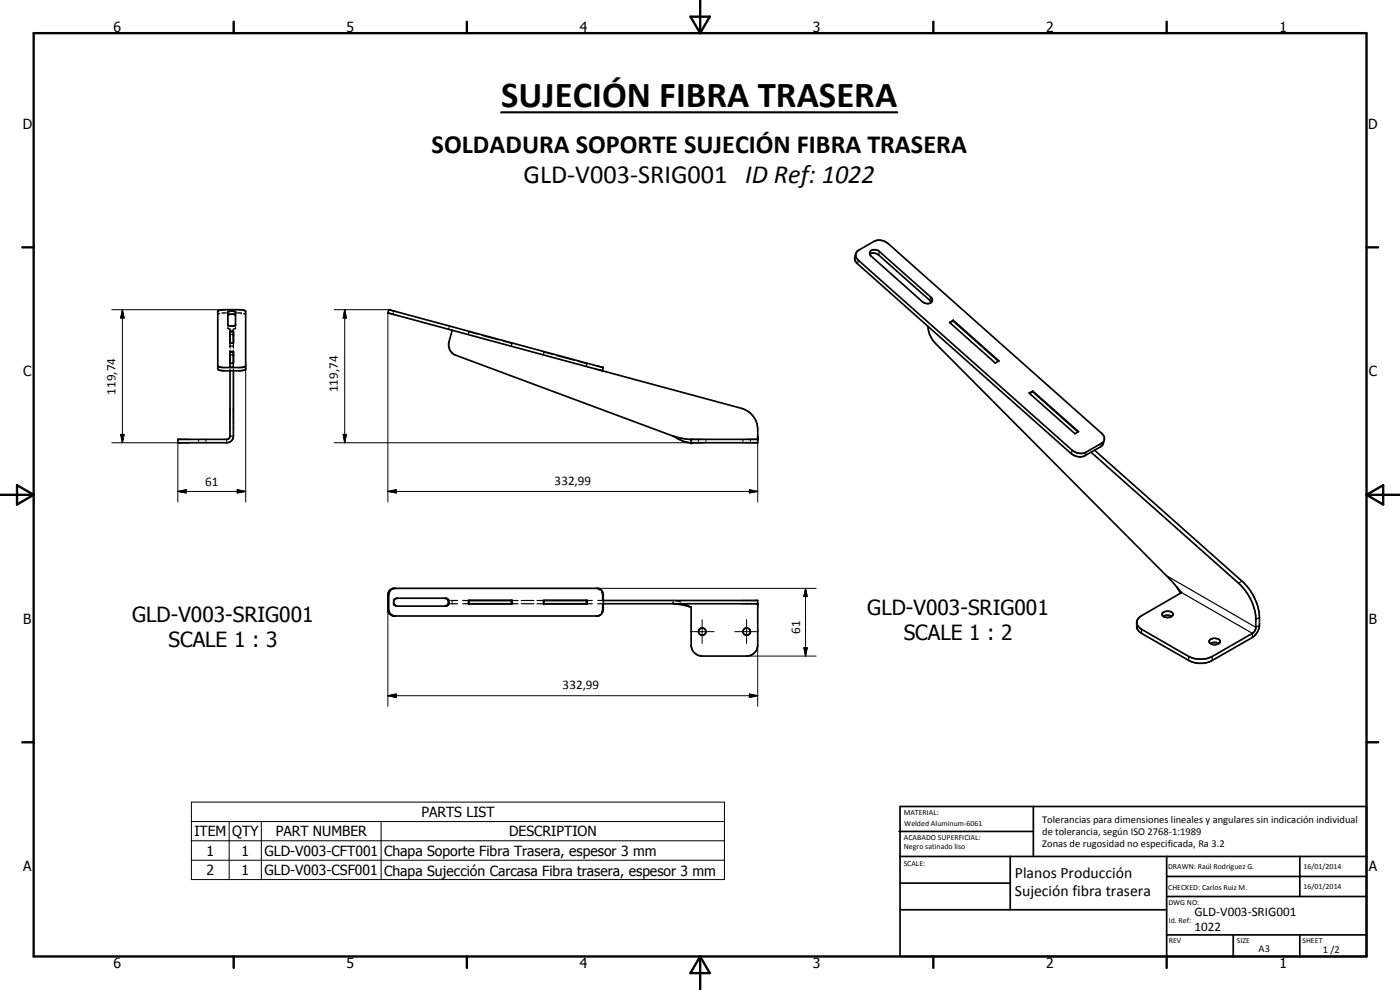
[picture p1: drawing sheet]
<svg xmlns="http://www.w3.org/2000/svg" width="420mm" height="297mm" viewBox="0 0 420 297" stroke-linecap="round" stroke-linejoin="round" font-family="sans-serif">
<g fill="none" stroke="#000" stroke-width=".35">
<path d="M257.6 78.1l-.3 1M263.9 75.5l-.2 1M65.9 94l-.5 .4M66.7 93.9h2.1M68.4 97.5v.3M68.4 98.2v.4l.7 .2M69 99.4v.2M69.4 99.1l-.4 .1M69.7 99.1l.4 .1M70.1 99.4v.2M70.3 93.9h2.1M70.7 97.5v.3"/>
<path d="M70.7 98.2v.4l-.7 .2M73.1 94l.6 .4M117.9 94v.3M118.1 93.3v.3M134.7 98.5l-.1 .3M134.9 97.8l-.1 .4M140.7 99.6l2.6 .7M140.7 99.4v.5M279.3 89.1l-.3 1M69 102.9v.4M69 103.5v.9M69 105.1v.6"/>
<path d="M69 109v.4M69 109.6v.8M69 110.8v.5M69 103h.4M69 103.9h.4M69 100.4h.4M69 109.1h.4M69 109.9h.4M69 106.5h.4M69.7 103h.4M69.7 103.9h.4M69.7 100.4h.4"/>
<path d="M69.7 109.1h.4M69.7 109.9h.4M69.7 106.5h.4M70.1 102.9v.4M70.1 103.5v.9M70.1 105.1v.6M70.1 109v.4M70.1 109.6v.8M70.1 110.8v.5M140.6 100.1l-.1 .3M144.6 100.6l5.2 1.4M151 102.4l2.6 .6-.1 .3"/>
<path d="M153.5 103.5l-.1 .4v-.3M153.7 102.9l-.1 .4M163.1 106.1v.4v-.3M163.2 105.9l.1-.2 2.6 .6M163.3 105.5l-.1 .3M167.1 106.7l5.2 1.4M173.6 108.5l2.5 .6v.3M176 109.6l-.1 .3 .2-.3M176.2 109l-.1 .3M59.6 131.8v.4M59.6 132.5v.3M61.8 131.8v.4"/>
<path d="M61.8 132.5v.3M68 131.8v.4M68 132.5v.3M69 130.9h.1M69.2 130.9h.3M69.8 130.9h.3M209.6 131.8v.4M209.6 132.5v.3M211.9 131.8v.4M211.9 132.5v.3M223 131.8v.4M223 132.5v.3"/>
<path d="M225.2 131.8v.4M225.2 132.5v.3M321.8 135.1l-.3 1M326 135.7l-.3 1M330.5 133l-.2 1.1M119.1 179.5l-.8 .2-.3 .4M119.2 179.5h.1M178.8 176.5l1 .3M180.5 177.5l.3 1v1.5M350 172.7l26.9 15.5 1.1-.6M354.6 177.8l21.3 12.2v1.3M372.7 174.4l-1 .6"/>
<path d="M118 181.2l.3 .4 .8 .3M119.2 181.9h.1M134.7 180.8v.3h.4M135.1 180.2h-.4v.3M135.4 181.1h1.9M135.4 180.2h1.9M135.7 180.2v.3M135.7 180.8v.3M138.9 180.2l1.8-.1v.4M140.5 180.1v.4M140.5 180.8l.1 .4M140.7 181.2h.1"/>
<path d="M140.7 180.8v.3h-1.8M153.4 180.2v.3M153.4 180.8v.3M153.6 181.1h1.9M153.6 180.2h1.9M156.5 181.1h3.7M156.5 180.2h3.7M161.2 181.1h1.9M163 180.1v.4M163.1 180.8v.4M163.1 180.1l-1.9 .1M163.2 180.1l.1 .4"/>
<path d="M163.2 181.2h.1M163.3 180.8l-.1 .3M175.9 180.2v.3M175.9 180.8v.3M176.1 181.1h1.6M176.1 180.2h1.6M179.4 181.1h1.6M179.4 180.2h1.6M179.8 184.6l-1 .2M180.8 181.4v1.4l-.3 1M202 180.4v-.2h.4l1.9 .4M202 180.6v.4"/>
<path d="M202 181.1h.1M205.4 181.1l2 1.1M342.6 188.8v1.2M356.8 197v1.2M363.8 197v1.2M378 185.3l-1.1 .5"/>
</g>
<g fill="none" stroke="#000" stroke-width=".51">
<path d="M256.8 76.1a2.27 2.27 0 0 0 .5 3l64.2 57a3.9 3.9 0 0 0 4.2 .6l5-3 .7-1.7M257.2 75.4l5.1-3a3.8 3.8 0 0 1 4.2 .6l64.1 57a1.71 1.71 0 0 1-.1 3l-4.5 2.7a3.8 3.8 0 0 1-4.2-.6l-64.2-57a1.83 1.83 0 0 1-.4-2.7zM261.1 76.3a2.19 2.19 0 0 1 2.6 .2l15.3 13.6 .5 .6M261.2 75.4a2.06 2.06 0 0 1 2.7 .1l15.4 13.6a1.19 1.19 0 0 1 .2 1.6 1.19 1.19 0 0 1-1.6 .4l-1.1-.5-15.5-13.9-.3-.5zM65.5 93.3l1.5-.4h5l1.2 .2 .5 .3v17.3l-.3 .3-1.4 .3h-5l-1.4-.3-.2-.3zM68.4 94.5l.6-.2h1.1l.6 .2M68.5 93.5l1-.2 1.2 .3v4a2.58 2.58 0 0 1-2.3 0zM69 99.4h1.1v3.5h-1.1zM69 99.6h1.1M116.7 92.9l-.3 1 .3 .1 64.1 17.3M116.7 92.9h.1M116.7 92.9l64.3 17.4"/>
<path d="M135.7 99.1l-1 3.5a3.3 3.3 0 0 0 2.1 4l65.2 24.3M278.5 97.9a7.4 7.4 0 0 0 2.3 5.2l69.9 70.3 3.9 4.4-12.3 7.2-1.1 1.3v2l.3 .8 1.1 .9 14.2 8.2a7.4 7.4 0 0 0 5.7 .5l13.4-7.4a4.9 4.9 0 0 0 2.1-3.7 16 16 0 0 0-5.3-13.2l-44.2-39.3M285 96.7l1.1-.6 13.7 12.2-1.1 .6zM286 96.3l13.6 12.1M286 96.3l-.9 .6M286.1 96.1l-.1 .2M65.4 109.8l.5 .3 1.1 .2 5.7-.1 1-.4M69 111.3v19.8l-.2 .3-.5 .4h-14.9v1h14.6a2 2 0 0 0 2.1-1.9v-19.6M69 105.5h1.1v3.5h-1.1zM69 105.7h1.1M180.8 111.3l41.7 11.2a6.6 6.6 0 0 1 4.9 6.4v3.9h-20.3l-2.4-.6-2.7-1.3M181 110.3h.1"/>
<path d="M181 110.3l-.2 1M308.9 117.9l1.1-.6 13.7 12.2-1.1 .6zM309 118.1l.9-.6 13.6 12.1M310 117.3l-.1 .3M202 130.9l4.7 .9h20.7M207.4 131.8v1M327.4 135.7l44.3 39.3a15.8 15.8 0 0 1 5.2 10.2l-.1 3.5-.7 1.2-12.3 7.1a8 8 0 0 1-7 0l-14.5-8.4-.8-.8-.3-.9M117.9 176.6l-.8 .6-.4 1v4.6l.4 1.3 1.2 .7M118 176.5h61.4l1 .5 .5 .8 .1 5a2 2 0 0 1-1.6 2h-61.4l-1.1-.7-.4-.6-.1-5a1.94 1.94 0 0 1 1.9-2M118.6 179.7l.6-.2h14.6a1.19 1.19 0 0 1 1.1 1.2 1.19 1.19 0 0 1-1.1 1.2h-14.6a1.19 1.19 0 0 1-1-.9 1.19 1.19 0 0 1 .4-1.3zM133.5 179.5a1.19 1.19 0 0 1 1.1 1.2 1.19 1.19 0 0 1-1.1 1.2M353.1 176.1l1.1 2"/>
<path d="M140.7 180.2l13-.1v1.1h-13zM153.4 180.1v.1M153.4 181.1v.1M153.6 180.2v.9h-12.9M163.3 180.2l12.9-.1v1.1h-12.9zM176 180.1v.1M176 181.1v.1M176.1 180.2v.9h-12.8M181 180.2h46.4v13.3a3.3 3.3 0 0 1-3.3 3.3h-13.4a3.4 3.4 0 0 1-3.3-2.9v-11.7l-3.4-.8-2-.3M181 181.1h46.4M348.8 184a1.97 1.97 0 0 1 3.2 .3 1.43 1.43 0 0 1-1.6 1l-1.3-.4-.3-.3zM349.2 185a2.24 2.24 0 0 1 2.5 0"/>
<path d="M363.1 192a2.16 2.16 0 0 1 3.1 .3 1.84 1.84 0 0 1-2.8 .9l-.5-.5zM363.3 193.1a2.55 2.55 0 0 1 2.5 0M269.8 249.5h40.3M270.1 242h140v45h-140zM270.1 257h140M303.2 257v16M310.1 242v15M350.1 257v30M390.1 257v12M270.1 265h33.1M270.1 273h80M350.1 269h60"/>
<path d="M350.1 263h60M350.1 280.5h60M370.1 280.5v6.5M390.1 280.5v6.5"/>
<circle cx="210.8" cy="189.5" r="1.1"/>
<circle cx="224.1" cy="189.5" r="1.1"/>
</g>
<g fill="#000">
<circle cx="72.4" cy="93.9" r=".18"/>
<circle cx="69" cy="100.4" r=".25"/>
<circle cx="69" cy="106.5" r=".25"/>
<circle cx="70.1" cy="100.4" r=".25"/>
<circle cx="70.1" cy="106.5" r=".25"/>
<circle cx="207.4" cy="132.8" r=".25"/>
<circle cx="207.4" cy="131.8" r=".25"/>
<circle cx="227.4" cy="131.8" r=".25"/>
<circle cx="179.8" cy="176.8" r=".18"/>
<circle cx="134.7" cy="180.2" r=".18"/>
<circle cx="134.7" cy="181.1" r=".18"/>
<circle cx="140.7" cy="181.1" r=".18"/>
<circle cx="140.7" cy="180.2" r=".18"/>
<circle cx="163.3" cy="180.2" r=".18"/>
<circle cx="163.3" cy="181.1" r=".18"/>
<circle cx="179.8" cy="184.6" r=".18"/>
<circle cx="205.4" cy="181.1" r=".18"/>
</g>
<g fill="none" stroke="#000" stroke-width=".71">
<path d="M10.1 9.9h400v277.1h-400zM70.1 6.5v3.4M140.1 6.5v3.4M207.2 5h5.8l-2.9 4.9zM210.1 0v9.9M280.1 6.5v3.4M350.1 6.5v3.4M6.7 74.2h3.4M410.1 74.2h3.5M.1 148.5h10M5.1 145.6l5 2.9-5 2.9zM410.1 148.5h10"/>
<path d="M410.1 148.5l5-2.9v5.8zM6.7 222.7h3.4M410.1 222.7h3.5M70.1 287v3.4M140.1 287v3.4M210.1 287v10M210.1 287l2.9 5h-5.8zM280.1 287v3.4M350.1 287v3.4"/>
</g>
<g fill="none" stroke="#000" stroke-width=".3">
<path d="M33.6 92.9h38.1M36.7 92.9l.5 2.5h-1zM36.7 92.9v39.9M100.3 92.9h16.4M103.5 92.9l.5 2.5h-1zM103.5 92.9v39.9M116.4 93.9v56.7M73.7 109.8v40.8M33.6 132.8h23.1M36.2 130.3h1l-.5 2.5zM53.4 132.8v17.8M100.3 132.8h110.4"/>
<path d="M103 130.3h1l-.5 2.5zM227.4 130.9v19.7M53.4 147.4l2.5-.5v1zM53.4 147.4h20.3M71.2 146.9l2.5 .5-2.5 .5zM116.4 147.4l2.5-.5v1zM116.4 147.4h111M224.9 146.9l2.5 .5-2.5 .5zM179.1 176.5h65.8M241.8 176.5l.5 2.5h-1.1zM241.8 176.5v20.3M116.4 182.8v29.1"/>
<path d="M207.2 189.5h7.1M210.7 185.9v7.2M220.5 189.5h7.2M224.1 196.8h20.8M224.1 185.9v7.2M227.4 193.5v18.4M241.2 194.4h1.1l-.5 2.4zM116.4 208.7l2.5-.5v1.1zM116.4 208.7h111M224.9 208.2l2.5 .5-2.5 .6zM57.4 240.7h160v23.2h-160zM57.4 246.5h160"/>
<path d="M57.4 252.3h160M57.4 258.1h160M68.8 246.5v17.4M78.4 246.5v17.4M114.4 246.5v17.4"/>
</g>
<path d="M36.7 92.9l.5 2.5h-1zM103.5 92.9l.5 2.5h-1zM36.2 130.3h1l-.5 2.5zM103 130.3h1l-.5 2.5zM53.4 147.4l2.5-.5v1zM71.2 146.9l2.5 .5-2.5 .5zM116.4 147.4l2.5-.5v1zM224.9 146.9l2.5 .5-2.5 .5zM241.8 176.5l.5 2.5h-1.1zM241.2 194.4h1.1l-.5 2.4zM116.4 208.7l2.5-.5v1.1zM224.9 208.2l2.5 .5-2.5 .6z" fill="#000"/>
<path d="M150.4 33.7h118.9" fill="none" stroke="#000" stroke-width=".63"/>
<text font-size="11" x="150.4" y="32.2">SUJECIÓN FIBRA TRASERA</text>
<g font-size="7.9">
<text x="129.5" y="45.8">SOLDADURA SOPORTE SUJECIÓN FIBRA TRASERA</text>
<text x="157.1" y="54.8">GLD-V003-SRIG001 ID Ref: 1022</text>
</g>
<g font-size="6.3">
<text x="260.3" y="184.4">GLD-V003-SRIG001</text>
<text x="39.7" y="186.6">GLD-V003-SRIG001</text>
<text x="271.2" y="191.9">SCALE 1 : 2</text>
<text x="50.5" y="194.1">SCALE 1 : 3</text>
</g>
<g font-size="4.7">
<text x="304.6" y="263.5">Planos Producción</text>
<text x="304.6" y="268.9">Sujeción fibra trasera</text>
</g>
<g font-size="4.2">
<text x="34" y="9.6">6</text>
<text x="104" y="9.6">5</text>
<text x="174" y="9.6">4</text>
<text x="244" y="9.6">3</text>
<text x="314" y="9.6">2</text>
<text x="384" y="9.6">1</text>
<text x="6.8" y="38.7">D</text>
<text x="410.6" y="38.7">D</text>
<text x="7" y="112.9">C</text>
<text x="410.8" y="112.9">C</text>
<text x="7" y="187.1">B</text>
<text x="410.8" y="187.1">B</text>
<text x="126.5" y="245.2">PARTS LIST</text>
<text x="58.4" y="250.9">ITEM</text>
<text x="69.7" y="251">QTY</text>
<text x="82.7" y="250.9">PART NUMBER</text>
<text x="152.8" y="251">DESCRIPTION</text>
<text x="62" y="256.7">1</text>
<text x="72.5" y="256.7">1</text>
<text x="79.4" y="256.8">GLD-V003-CFT001</text>
<text x="115.3" y="256.8">Chapa Soporte Fibra Trasera, espesor 3 mm</text>
<text x="7" y="261.4">A</text>
<text x="62" y="262.6">2</text>
<text x="72.5" y="262.6">1</text>
<text x="79.4" y="262.6">GLD-V003-CSF001</text>
<text x="115.3" y="262.7">Chapa Sujección Carcasa Fibra trasera, espesor 3 mm</text>
<text x="410.8" y="261.4">A</text>
<text x="34" y="290.4">6</text>
<text x="104" y="290.4">5</text>
<text x="174" y="290.4">4</text>
<text x="244" y="290.4">3</text>
<text x="314" y="290.4">2</text>
<text x="384" y="290.4">1</text>
</g>
<g font-size="3.9">
<text x="34.7" y="118.4" transform="rotate(-90 34.7 118.4)">119,74</text>
<text x="101.4" y="117.7" transform="rotate(-90 101.4 117.7)">119,74</text>
<text x="61.6" y="145.9">61</text>
<text x="166.4" y="145.4">332,99</text>
<text x="240.2" y="190.1" transform="rotate(-90 240.2 190.1)">61</text>
<text x="168.9" y="206.7">332,99</text>
<text x="358.5" y="275">GLD-V003-SRIG001</text>
<text x="358.5" y="279.4">1022</text>
</g>
<g font-size="3.1">
<text x="312.7" y="246.8">Tolerancias para dimensiones lineales y angulares sin indicación individual</text>
<text x="312.7" y="250.4">de tolerancia, según ISO 2768-1:1989</text>
<text x="312.7" y="254">Zonas de rugosidad no especificada, Ra 3.2</text>
<text x="377.7" y="285.6">A3</text>
<text x="397" y="285.9">1 /2</text>
</g>
<g font-size="2.4">
<text x="271.2" y="244.4">MATERIAL:</text>
<text x="271.3" y="252">ACABADO SUPERFICIAL:</text>
<text x="271.4" y="247.9">Welded Aluminum-6061</text>
<text x="271.3" y="254.6">Negro satinado liso</text>
<text x="271.2" y="259.7">SCALE:</text>
<text x="350.6" y="260.8">DRAWN: Raúl Rodríguez G.</text>
<text x="391.2" y="260.6">16/01/2014</text>
<text x="350.6" y="267">CHECKED: Carlos Ruiz M.</text>
<text x="391.2" y="266.7">16/01/2014</text>
<text x="350.6" y="271.4">DWG NO:</text>
<text x="350.8" y="276.9">Id. Ref:</text>
<text x="350.8" y="282.8">REV</text>
<text x="371.2" y="282.9">SIZE</text>
<text x="390.9" y="282.9">SHEET</text>
</g>
</svg>
